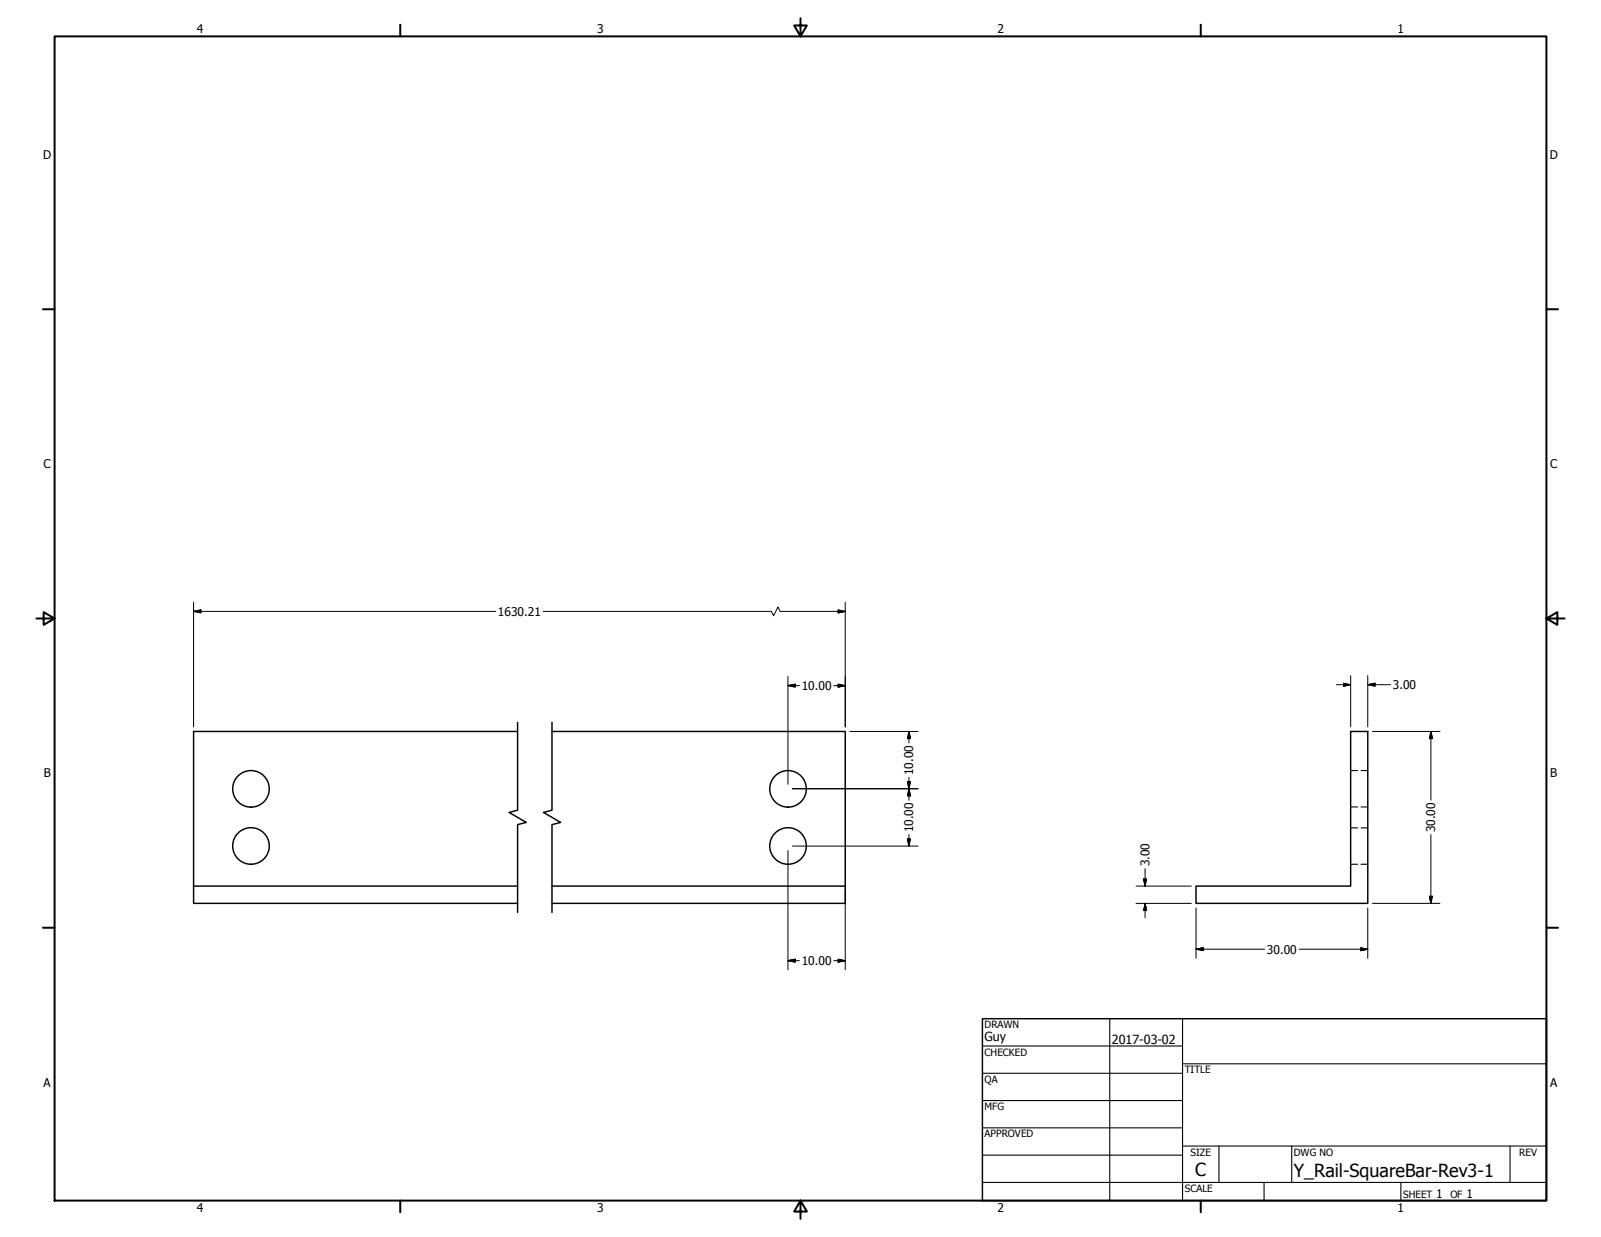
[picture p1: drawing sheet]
<svg xmlns="http://www.w3.org/2000/svg" width="559mm" height="432mm" viewBox="0 0 559 432" stroke-linecap="round" stroke-linejoin="round" font-family="sans-serif">
<!-- layer: Visible (ANSI) -->
<g fill="none" stroke="#000" stroke-width=".51">
<path d="M180.7 255.3h-113.1v60h113.1M192.7 255.3h102.3v54M67.6 309.3h113.1M192.7 309.3h102.3v6h-102.3M417.4 309.3h54v-54h6v60h-60z"/>
<circle cx="87.6" cy="275.4" r="6.4"/>
<circle cx="275.1" cy="275.4" r="6.4"/>
<circle cx="87.6" cy="295.3" r="6.4"/>
<circle cx="275.1" cy="295.3" r="6.4"/>
</g>
<!-- layer: Break Line (ANSI) -->
<path d="M180.7 252.2v30.6l-3 .8 6 3.5-3 .7v30.7M192.7 252.2v30.6l-3 .8 6 3.5-3 .7v30.7" fill="none" stroke="#000" stroke-width=".51"/>
<!-- layer: Hidden (ANSI) -->
<path d="M471.4 269h2.4M475 269h2.4M471.4 281.7h2.4M471.4 289h2.4M475 281.7h2.4M475 289h2.4M471.4 301.7h2.4M475 301.7h2.4" fill="none" stroke="#000" stroke-width=".38"/>
<!-- layer: Border (ANSI) -->
<g fill="none" stroke="#000" stroke-width=".7">
<path d="M19 12.7h520.8v406.4h-520.8zM139.7 8.6v4.1M279.4 6.3v6.4l-2.2-3.8h4.4l-2.2 3.8M419.1 8.6v4.1M15 107.9h4M539.8 107.9h4M12.7 215.9h6.3l-3.8-2.2v4.4l3.8-2.2M539.8 215.9l3.8 2.2v-4.4l-3.8 2.2h6.3M15 323.8h4M539.8 323.8h4M139.7 419.1v4.1M279.4 419.1l2.2 3.8h-4.4l2.2-3.8v6.3"/>
<path d="M419.1 419.1v4.1"/>
</g>
<!-- layer: Title (ANSI) -->
<g fill="none" stroke="#000" stroke-width=".38">
<path d="M387.3 355.6v63.5M412.7 355.6v63.5M342.9 365.1h69.8M342.9 374.6h69.8M412.7 371.3h127.1M342.9 384.2h69.8M342.9 393.7h69.8M342.9 412.7h196.9M342.9 403.2h69.8M412.7 400h127.1M425.4 400v12.7M441.2 412.7v6.4"/>
<path d="M450.8 400v12.7M488.9 412.7v6.4M527 400v12.7"/>
</g>
<path d="M342.9 355.6h196.9v63.5h-196.9z" fill="none" stroke="#000" stroke-width=".51"/>
<!-- layer: Dimension (ANSI) -->
<g fill="none" stroke="#000" stroke-width=".35">
<path d="M67.6 213.4l2.5-.5v1zM67.6 213.4h105.4M67.6 210.2v43.5M189.6 213.4h79.6l.8 1.5 1.5-3 .8 1.5h22.7M292.5 212.9l2.5 .5-2.5 .5zM295 210.2v43.5M275 239.3l2.6-.5v1zM275 239.3h4M275 236.2v37.5M291 239.3h4M292.5 238.8l2.5 .5-2.5 .5zM466.4 239h5"/>
<path d="M468.9 238.5l2.5 .5-2.5 .5zM471.4 235.8v17.9M477.4 239l2.5-.5v1zM477.4 235.8v17.9M477.4 239h7.9M296.6 255.3h23.8M317.2 255.3l.6 2.5h-1.1zM317.2 255.3v4M479 255.3h23.6M499.4 255.3l.5 2.5h-1zM499.4 255.3v24M276.6 275.3h43.8"/>
<path d="M316.7 272.9h1.1l-.6 2.4zM317.2 275.3l.6 2.5h-1.1zM317.2 271.3v8M275 296.9v41.6M276.6 295.3h43.8M316.7 292.9h1.1l-.6 2.4zM317.2 291.3v4M499.4 291.3v24M295 311v27.5M396.5 315.3h19.3M396.5 309.3h19.3M399.2 306.8h1l-.5 2.5z"/>
<path d="M399.7 315.3l.5 2.5h-1zM399.7 303.2v6.1M399.7 315.3v5.1M417.4 316.9v17.6M477.4 316.9v17.6M479 315.3h23.6M498.9 312.9h1l-.5 2.4zM275 335.3l2.6-.5v1.1zM275 335.3h4M291 335.3h4M292.5 334.8l2.5 .5-2.5 .6zM417.4 331.3l2.5-.5v1.1z"/>
<path d="M417.4 331.3h24M453.5 331.3h23.9M474.9 330.8l2.5 .5-2.5 .6z"/>
</g>
<g fill="#000" stroke="#000" stroke-width=".35">
<path d="M67.6 213.4l2.5-.5zM67.6 213.4l2.5-.5v1zM292.5 213.9l2.5-.5zM292.5 212.9l2.5 .5-2.5 .5zM275 239.3l2.6-.5zM275 239.3l2.6-.5v1zM292.5 239.8l2.5-.5zM292.5 238.8l2.5 .5-2.5 .5zM468.9 239.5l2.5-.5zM468.9 238.5l2.5 .5-2.5 .5zM477.4 239l2.5-.5zM477.4 239l2.5-.5v1z"/>
<path d="M317.2 255.3l.6 2.5zM317.2 255.3l.6 2.5h-1.1zM499.4 255.3l.5 2.5zM499.4 255.3l.5 2.5h-1zM316.7 272.9l.5 2.4zM316.7 272.9h1.1l-.6 2.4zM317.2 275.3l.6 2.5zM317.2 275.3l.6 2.5h-1.1zM316.7 292.9l.5 2.4zM316.7 292.9h1.1l-.6 2.4zM399.2 306.8l.5 2.5zM399.2 306.8h1l-.5 2.5z"/>
<path d="M399.7 315.3l.5 2.5zM399.7 315.3l.5 2.5h-1zM498.9 312.9l.5 2.4zM498.9 312.9h1l-.5 2.4zM275 335.3l2.6-.5zM275 335.3l2.6-.5v1.1zM292.5 335.9l2.5-.6zM292.5 334.8l2.5 .5-2.5 .6zM417.4 331.3l2.5-.5zM417.4 331.3l2.5-.5v1.1zM474.9 331.9l2.5-.6zM474.9 330.8l2.5 .5-2.5 .6z"/>
</g>
<g font-size="6.3">
<text x="417.2" y="410.6">C</text>
<text x="451.6" y="410.7">Y_Rail-SquareBar-Rev3-1</text>
</g>
<g font-size="4.4">
<text x="343.7" y="363.5">Guy</text>
<text x="388.1" y="364.3">2017-03-02</text>
</g>
<g font-size="4.2">
<text x="68.7" y="11.7">4</text>
<text x="208.4" y="11.7">3</text>
<text x="348.1" y="11.7">2</text>
<text x="487.8" y="11.7">1</text>
<text x="15.1" y="55.5">D</text>
<text x="540.9" y="55.5">D</text>
<text x="15.2" y="163.4">C</text>
<text x="541" y="163.4">C</text>
<text x="173.8" y="214.9">1630.21</text>
<text x="279.8" y="240.9">10.00</text>
<text x="486.2" y="240.5">3.00</text>
<text x="15.3" y="271.4">B</text>
<text x="318.8" y="270.6" transform="rotate(-90 318.8 270.6)">10.00</text>
<text x="541.1" y="271.4">B</text>
<text x="318.8" y="290.6" transform="rotate(-90 318.8 290.6)">10.00</text>
<text x="501" y="290.6" transform="rotate(-90 501 290.6)">30.00</text>
<text x="401.2" y="302.4" transform="rotate(-90 401.2 302.4)">3.00</text>
<text x="442.2" y="332.9">30.00</text>
<text x="279.8" y="336.9">10.00</text>
<text x="15.2" y="379.3">A</text>
<text x="541" y="379.3">A</text>
<text x="501.3" y="418.3">1</text>
<text x="511.8" y="418.3">1</text>
<text x="68.7" y="423.2">4</text>
<text x="208.4" y="423.2">3</text>
<text x="348.1" y="423.2">2</text>
<text x="487.8" y="423.2">1</text>
</g>
<g font-size="3.5">
<text x="343.7" y="358.9">DRAWN</text>
<text x="343.7" y="368.5">CHECKED</text>
<text x="413.5" y="374.6">TITLE</text>
<text x="343.7" y="378">QA</text>
<text x="343.7" y="387.5">MFG</text>
<text x="343.7" y="397.1">APPROVED</text>
<text x="415.5" y="403.4">SIZE</text>
<text x="451.6" y="403.4">DWG NO</text>
<text x="530.3" y="403.4">REV</text>
<text x="413.5" y="416.1">SCALE</text>
<text x="489.7" y="418.3">SHEET</text>
<text x="506.2" y="418.3">OF</text>
</g>
</svg>
